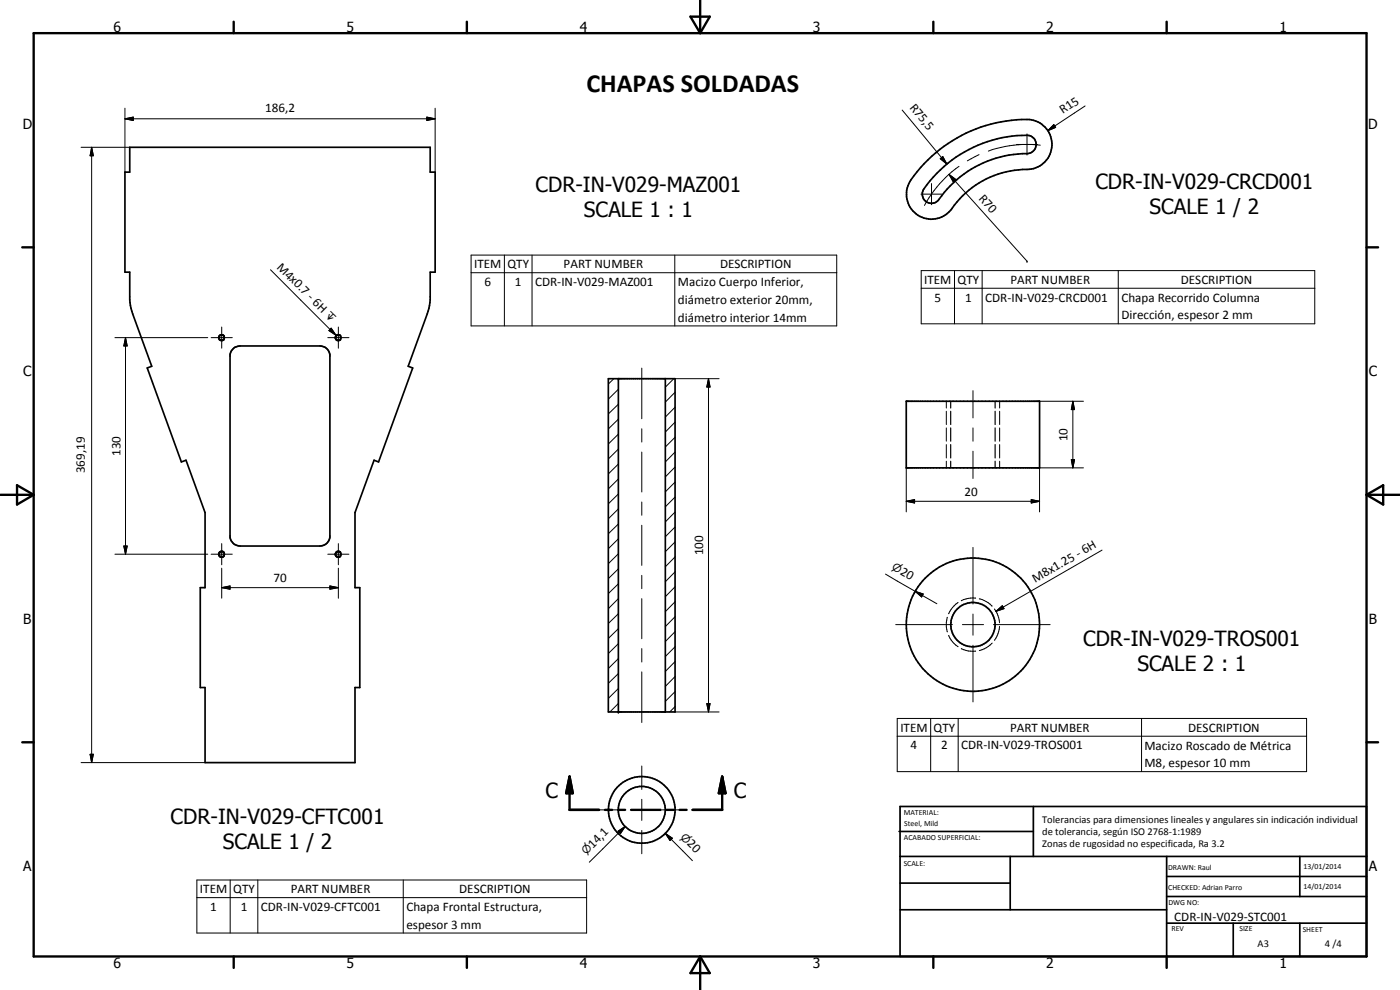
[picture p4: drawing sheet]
<svg xmlns="http://www.w3.org/2000/svg" width="420mm" height="297mm" viewBox="0 0 420 297" stroke-linecap="round" stroke-linejoin="round" font-family="sans-serif">
<g fill="none" stroke="#000" stroke-width=".51">
<path d="M38.9 44.2h90.2v7.4h1.5v30.1h-1.5v8.3l-.2 1.7-.7 2.5-5.7 15.7 1.4 .5-10.3 28.2-1.3-.5-5.8 15.7v22.5h1.5v30h-1.5v22.5h-45v-22.5h-1.4v-30h1.4v-22.5l-5.7-15.7-1.4 .5-10.2-28.2 1.3-.5-5.7-15.7-.7-2.5-.2-1.7v-8.3h-1.4v-30.1h1.4zM278.5 48a41.9 41.9 0 0 1 31-12.1 7.6 7.6 0 0 1 6.1 8.8 7.6 7.6 0 0 1-8.7 6.1 27.7 27.7 0 0 0-21.6 12.3 7.6 7.6 0 0 1-11 .6 7.6 7.6 0 0 1 0-11zM281.1 52a37.3 37.3 0 0 1 27.9-11.3 2.77 2.77 0 0 1 1.9 3 2.77 2.77 0 0 1-2.7 2.4 32.7 32.7 0 0 0-26.9 14.3 2.76 2.76 0 0 1-3.6-.1 2.76 2.76 0 0 1-.4-3.6zM70.2 104.4l1.8-.6h24a3 3 0 0 1 3 2.6v54.8a3 3 0 0 1-3 2.6h-24a3 3 0 0 1-3-2.6v-54.8l.4-1.1zM182.6 113.6h20v100h-20zM185.6 113.6v100M199.7 113.6v100M272 120.4h40v20h-40zM269.8 249.5h40.3M270.1 242h140v45h-140zM270.1 257h140M303.2 257v16"/>
<path d="M310.1 242v15M350.1 257v30M390.1 257v12M270.1 265h33.1M270.1 273h80M350.1 277h60M350.1 269h60M350.1 263h60M370.1 277v10M390.1 277v10"/>
<circle cx="66.5" cy="101.3" r=".82"/>
<circle cx="101.5" cy="101.3" r=".82"/>
<circle cx="66.5" cy="166.3" r=".83"/>
<circle cx="101.5" cy="166.3" r=".82"/>
<circle cx="292" cy="187.4" r="20"/>
<circle cx="292" cy="187.4" r="6.6"/>
<circle cx="192.6" cy="243" r="7"/>
<circle cx="192.6" cy="243" r="10"/>
</g>
<g fill="none" stroke="#000" stroke-width=".3">
<path d="M37.5 35.6l2.5-.5v1.1zM37.5 35.6h93.1M37.5 32.5v19.1M128.1 35.1l2.5 .5-2.5 .6zM130.6 32.5v19.1M270.8 33l13.4 16.2M316.3 37.4l.5 .8-2.3 1zM325.7 31.8l-11.2 7.4M24.3 44.2h14.6M27.5 44.2l.5 2.5h-1zM27.5 44.2v184.6M276.4 58.3h6.3"/>
<path d="M279.6 55.1v6.3M282.2 47.6l.7-.6 1.3 2.2zM284.8 52.3l2 1.5-.7 .7zM284.8 52.3l23.4 26.1M287.8 49.9a34.6 34.6 0 0 0-10.4 11.7M293.8 46.4l-3.5 1.9M305 43.3h6.4M306.9 43.3a33.9 33.9 0 0 0-10.3 2M308.2 40.2v6.3M309.5 43.3l2.7 .3M141.4 76.5h109.7v21.3h-109.7zM151.4 76.5v21.3"/>
<path d="M159.7 76.5v21.3M202.5 76.5v21.3M308.2 78.4h.1M66.5 98.1v6.4M81.2 80.9l19.6 19.7M99.4 98.5l1.4 2.1-2.1-1.4zM101.5 98.1v6.4M141.4 81.8h109.7M276.5 81.2h118.1v16h-118.1zM276.5 86.5h118.1M286.5 81.2v16M294.8 81.2v16"/>
<path d="M335.6 81.2v16M34.5 101.3h27.8M37.7 101.3l.5 2.5h-1zM37.7 101.3v65M63.4 101.3h6.3M67.3 100.7a1 1 0 0 0-1.4-.1 1 1 0 0 0 0 1.4 1 1 0 0 0 1.4-.1M98.4 101.3h6.3M102.3 100.7a1 1 0 0 0-1.5-.1 1 1 0 0 0 0 1.4 1 1 0 0 0 1.5-.1M184.2 113.6l-1.6 1.6M185.6 116.8l-3 3M192.6 110.4v15.2M202.2 113.6l-2.5 2.6"/>
<path d="M202.6 117.7l-2.9 2.9M202.6 113.6h13.2M212.6 113.6l.5 2.5h-1zM212.6 113.6v100M292 117.2v8.2M185.6 139.2l-3 3M185.6 134.7l-3 3M185.6 130.3l-3 2.9M185.6 125.8l-3 2.9M185.6 121.3l-3 2.9M192.6 128.7v3.9M192.6 135.6v12"/>
<path d="M202.6 135.6l-2.9 3M202.6 131.2l-2.9 2.9M202.6 126.7l-2.9 2.9M202.6 122.2l-2.9 2.9M284 120.4v2M284 123.4v4M284 128.4v4M284 133.4v4M284 138.4v2M292 128.4v4M292 135.4v8.2M300 120.4v2"/>
<path d="M300 123.4v4M300 128.4v4M300 133.4v4M300 138.4v2M312 120.4h13.2M321.5 137.9h1l-.5 2.5zM322 120.4l.5 2.5h-1zM322 120.4v20M185.6 157.2l-3 2.9M185.6 152.7l-3 3M185.6 148.2l-3 3M185.6 143.7l-3 3"/>
<path d="M192.6 150.6v4M192.6 157.6v12M202.6 158.1l-2.9 2.9M202.6 153.6l-2.9 3M202.6 149.1l-2.9 3M202.6 144.7l-2.9 2.9M202.6 140.1l-2.9 3M272 150.4l2.5-.5v1zM272 150.4h40M272 140.4v13.2M309.5 149.9l2.5 .5-2.5 .5zM325.2 140.4h-13.2v13.2"/>
<path d="M34.5 166.3h27.8M37.2 163.8h1l-.5 2.5zM63.4 166.3h6.3M66.5 176.3l2.5-.5v1zM66.5 163.1v6.4M66.5 170.5v9M66.5 176.3h35M67.3 165.7a1 1 0 0 0-1.4-.1 1 1 0 0 0 0 1.5 1 1 0 0 0 1.4-.2M98.4 166.3h6.3M99 175.8l2.5 .5-2.5 .5zM101.5 163.1v6.4M101.5 170.5v9"/>
<path d="M102.3 165.7a.99 .99 0 0 0-1.5-.1 .99 .99 0 0 0 0 1.4 .99 .99 0 0 0 1.5-.1M185.6 179.6l-3 3M185.6 175.2l-3 2.9M185.6 170.7l-3 2.9M185.6 166.2l-3 2.9M185.6 161.7l-3 2.9M192.6 172.6v4M192.6 179.6v12M202.6 176.1l-2.9 2.9M202.6 171.6l-2.9 2.9M202.6 167.1l-2.9 3M202.6 162.6l-2.9 2.9"/>
<path d="M265.8 172.3l8.8 5.1M274.6 177.4l2.5 .8-.5 .9zM274.6 177.4l6.6 3.7M292 164.3v16.9M292.8 179.5h-2.2l-2.1 .8M293.9 179.7a8.5 8.5 0 0 1 3.9 2.2M330.7 165.1l-31.8 18.3M185.6 197.6l-3 3M185.6 193.1l-3 3M185.6 188.6l-3 3M185.6 184.1l-3 3M192.6 194.6v4"/>
<path d="M202.6 198.5l-2.9 3M202.6 194.1l-2.9 2.9M202.6 189.5l-2.9 3M202.6 185l-2.9 3M202.6 180.6l-2.9 2.9M268.8 187.4h17M284.3 185.2v.1a7.7 7.7 0 0 0 0 4.3M284.7 190.7a7.9 7.9 0 0 0 2.8 3.4M287.5 180.8a8.6 8.6 0 0 0-2.8 3.3M288.5 194.6a7.2 7.2 0 0 0 4.3 .8M288.8 187.4h6.4M292 184.2v6.4"/>
<path d="M292 193.6v17M297.8 193a8.1 8.1 0 0 1-3.9 2.2M298.1 187.4h17.1M298.5 182.7l.4 .7M298.9 183.4l1.9-1.7 .5 .9zM298.9 183.4l.8 1.9 .3 1.6M300 188a8.2 8.2 0 0 1-1.5 4.1M185.6 211.1l-2.6 2.5M185.6 206.6l-3 2.9M185.6 202.1l-3 2.9M192.6 201.6v15.2M202.6 212l-1.6 1.6"/>
<path d="M202.6 207.5l-2.9 2.9M202.6 203l-2.9 3M202.6 213.6h13.2M212.1 211.1h1l-.5 2.5zM269.3 215.6h122.8v15.9h-122.8zM279.3 215.6v15.9M287.6 215.6v15.9M342.6 215.6v15.9M24.3 228.8h37.2M27 226.3h1l-.5 2.5zM192.6 229.8v7.1M192.6 239.8v6.4"/>
<path d="M269.3 220.9h122.8M179.4 243h7M185.5 249.4l2.1-1.4-1.4 2.1zM187.6 248l-10.7 10.7M189.4 243h6.4M192.6 249.2v7M198.8 243h7M199.7 250.1l2.1 1.4-.7 .7zM199.7 250.1l8.1 8.1M59.1 264h117v16h-117zM59.1 269.3h117M69.1 264v16"/>
<path d="M77.4 264v16M121 264v16"/>
</g>
<g fill="#000">
<circle cx="185.6" cy="113.6" r=".25"/>
<circle cx="185.6" cy="213.6" r=".25"/>
</g>
<path d="M285.3 120.4v2M285.3 123.4v4M285.3 128.4v4M285.3 133.4v4M285.3 138.4v2M298.7 120.4v2M298.7 123.4v4M298.7 128.4v4M298.7 133.4v4M298.7 138.4v2" fill="none" stroke="#000" stroke-width=".35"/>
<g fill="none" stroke="#000" stroke-width=".71">
<path d="M10.1 9.9h400v277.1h-400zM70.1 6.5v3.4M140.1 6.5v3.4M207.2 5h5.8l-2.9 4.9zM210.1 0v9.9M280.1 6.5v3.4M350.1 6.5v3.4M6.7 74.2h3.4M410.1 74.2h3.5M.1 148.5h10M5.1 145.6l5 2.9-5 2.9zM410.1 148.5h10"/>
<path d="M410.1 148.5l5-2.9v5.8zM6.7 222.7h3.4M170.9 233l1 5h-2zM170.9 233v10h8.9M216.7 233l1.1 5h-2.1zM216.7 233v10h-8.9M410.1 222.7h3.5M181.6 243h2.1M185.5 243h2.1M189.4 243h8.9M200.1 243h2.1M204 243h2.1"/>
<path d="M70.1 287v3.4M140.1 287v3.4M210.1 287v10M210.1 287l2.9 5h-5.8zM280.1 287v3.4M350.1 287v3.4"/>
</g>
<g fill="#000">
<path d="M37.5 35.6l2.5-.5v1.1zM128.1 35.1l2.5 .5-2.5 .6zM316.3 37.4l.5 .8-2.3 1zM27.5 44.2l.5 2.5h-1zM282.2 47.6l.7-.6 1.3 2.2zM284.8 52.3l2 1.5-.7 .7zM99.4 98.5l1.4 2.1-2.1-1.4zM37.7 101.3l.5 2.5h-1zM212.6 113.6l.5 2.5h-1zM321.5 137.9h1l-.5 2.5zM322 120.4l.5 2.5h-1zM272 150.4l2.5-.5v1z"/>
<path d="M309.5 149.9l2.5 .5-2.5 .5zM37.2 163.8h1l-.5 2.5zM66.5 176.3l2.5-.5v1zM99 175.8l2.5 .5-2.5 .5zM274.6 177.4l2.5 .8-.5 .9zM298.9 183.4l1.9-1.7 .5 .9zM212.1 211.1h1l-.5 2.5zM27 226.3h1l-.5 2.5zM170.9 233l1 5h-2zM216.7 233l1.1 5h-2.1zM185.5 249.4l2.1-1.4-1.4 2.1zM199.7 250.1l2.1 1.4-.7 .7z"/>
</g>
<text font-size="7.9" x="176" y="27.7">CHAPAS SOLDADAS</text>
<g font-size="6.3">
<text x="160.7" y="57.6">CDR-IN-V029-MAZ001</text>
<text x="328.7" y="56.7">CDR-IN-V029-CRCD001</text>
<text x="175.2" y="65.1">SCALE 1 : 1</text>
<text x="345" y="64.2">SCALE 1 / 2</text>
<text x="325.1" y="193.9">CDR-IN-V029-TROS001</text>
<text x="341.4" y="201.5">SCALE 2 : 1</text>
<text x="163.7" y="239.4">C</text>
<text x="220.3" y="239.4">C</text>
<text x="51.2" y="247.1">CDR-IN-V029-CFTC001</text>
<text x="66.9" y="254.7">SCALE 1 / 2</text>
</g>
<g font-size="4.2">
<text x="34" y="9.6">6</text>
<text x="104" y="9.6">5</text>
<text x="174" y="9.6">4</text>
<text x="244" y="9.6">3</text>
<text x="314" y="9.6">2</text>
<text x="384" y="9.6">1</text>
<text x="6.8" y="38.7">D</text>
<text x="410.6" y="38.7">D</text>
<text x="7" y="112.9">C</text>
<text x="410.8" y="112.9">C</text>
<text x="7" y="187.1">B</text>
<text x="410.8" y="187.1">B</text>
<text x="7" y="261.4">A</text>
<text x="410.8" y="261.4">A</text>
<text x="34" y="290.4">6</text>
<text x="104" y="290.4">5</text>
<text x="174" y="290.4">4</text>
<text x="244" y="290.4">3</text>
<text x="314" y="290.4">2</text>
<text x="384" y="290.4">1</text>
</g>
<g font-size="3.9">
<text x="79.6" y="33.6">186,2</text>
<text x="272.9" y="32.3" transform="rotate(50 272.9 32.3)">R75,5</text>
<text x="319" y="34.3" transform="rotate(-34 319 34.3)">R15</text>
<text x="293.5" y="59.7" transform="rotate(48 293.5 59.7)">R70</text>
<text x="82.9" y="80.3" transform="rotate(45 82.9 80.3)">M4x0.7 - 6H</text>
<text x="142.3" y="80.5">ITEM</text>
<text x="152.3" y="80.5">QTY</text>
<text x="169.2" y="80.5">PART NUMBER</text>
<text x="216.1" y="80.5">DESCRIPTION</text>
<text x="145.4" y="85.8">6</text>
<text x="154.5" y="85.8">1</text>
<text x="160.6" y="85.8">CDR-IN-V029-MAZ001</text>
<text x="203.4" y="85.9">Macizo Cuerpo Inferior,</text>
<text x="277.4" y="85.1">ITEM</text>
<text x="287.3" y="85.1">QTY</text>
<text x="303.3" y="85.1">PART NUMBER</text>
<text x="354.4" y="85.1">DESCRIPTION</text>
<text x="203.4" y="91.2">diámetro exterior 20mm,</text>
<text x="280.5" y="90.5">5</text>
<text x="289.6" y="90.5">1</text>
<text x="295.6" y="90.5">CDR-IN-V029-CRCD001</text>
<text x="336.5" y="90.5">Chapa Recorrido Columna</text>
<text x="336.5" y="95.8">Dirección, espesor 2 mm</text>
<text x="203.4" y="96.5">diámetro interior 14mm</text>
<text x="36.1" y="136.8" transform="rotate(-90 36.1 136.8)">130</text>
<text x="320.4" y="132.5" transform="rotate(-90 320.4 132.5)">10</text>
<text x="25.5" y="142" transform="rotate(-90 25.5 142)">369,19</text>
<text x="289.5" y="148.8">20</text>
<text x="211.1" y="166.6" transform="rotate(-90 211.1 166.6)">100</text>
<text x="269.9" y="172.2" transform="rotate(30 269.9 172.2)">20</text>
<text x="82.1" y="174.8">70</text>
<text x="310.7" y="174.8" transform="rotate(-30 310.7 174.8)">M8x1.25 - 6H</text>
<text x="270.2" y="219.5">ITEM</text>
<text x="280.2" y="219.5">QTY</text>
<text x="303.1" y="219.5">PART NUMBER</text>
<text x="356.6" y="219.5">DESCRIPTION</text>
<text x="273.3" y="224.8">4</text>
<text x="282.4" y="224.8">2</text>
<text x="288.5" y="224.8">CDR-IN-V029-TROS001</text>
<text x="343.5" y="224.9">Macizo Roscado de Métrica</text>
<text x="343.5" y="230.3">M8, espesor 10 mm</text>
<text x="177.9" y="254.7" transform="rotate(-45 177.9 254.7)">14,1</text>
<text x="206" y="253.4" transform="rotate(45 206 253.4)">20</text>
<text x="60" y="267.9">ITEM</text>
<text x="70" y="267.9">QTY</text>
<text x="87.3" y="267.9">PART NUMBER</text>
<text x="137.8" y="267.9">DESCRIPTION</text>
<text x="63.1" y="273.2">1</text>
<text x="72.3" y="273.2">1</text>
<text x="78.3" y="273.3">CDR-IN-V029-CFTC001</text>
<text x="122" y="273.3">Chapa Frontal Estructura,</text>
<text x="122" y="278.6">espesor 3 mm</text>
<text x="352.4" y="276.3">CDR-IN-V029-STC001</text>
</g>
<g font-size="3.3">
<text x="97.4" y="94.7" transform="rotate(45 97.4 94.7)">x</text>
<text x="267.5" y="170.8" transform="rotate(30 267.5 170.8)">n</text>
<text x="204" y="251.4" transform="rotate(45 204 251.4)">n</text>
<text x="175.9" y="256.7" transform="rotate(-45 175.9 256.7)">n</text>
</g>
<g font-size="3.1">
<text x="312.7" y="246.8">Tolerancias para dimensiones lineales y angulares sin indicación individual</text>
<text x="312.7" y="250.4">de tolerancia, según ISO 2768-1:1989</text>
<text x="312.7" y="254">Zonas de rugosidad no especificada, Ra 3.2</text>
<text x="377.4" y="284.1">A3</text>
<text x="397.6" y="284.2">4 /4</text>
</g>
<g font-size="2.4">
<text x="271.2" y="244.4">MATERIAL:</text>
<text x="271.3" y="252">ACABADO SUPERFICIAL:</text>
<text x="271.4" y="247.9">Steel, Mild</text>
<text x="271.2" y="259.7">SCALE:</text>
<text x="350.6" y="261">DRAWN: Raul</text>
<text x="391.2" y="260.6">13/01/2014</text>
<text x="350.6" y="267">CHECKED: Adrian Parro</text>
<text x="391.2" y="266.7">14/01/2014</text>
<text x="350.6" y="271.4">DWG NO:</text>
<text x="351.6" y="279.3">REV</text>
<text x="372" y="279.4">SIZE</text>
<text x="391" y="279.6">SHEET</text>
</g>
</svg>
